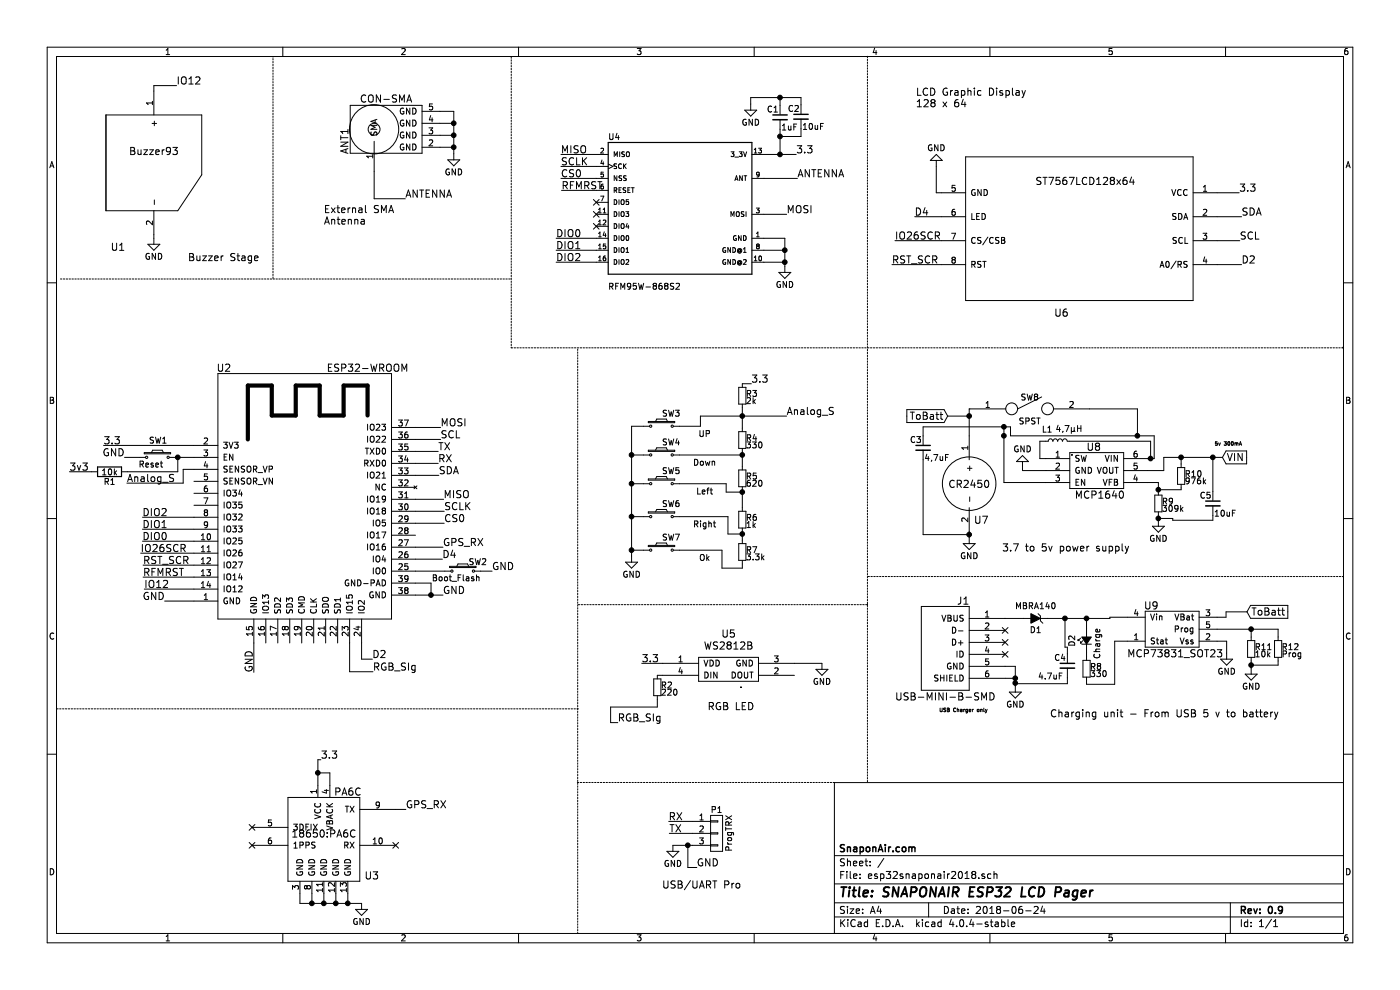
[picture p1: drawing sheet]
EESchema Schematic File Version 2
LIBS:power
LIBS:device
LIBS:transistors
LIBS:conn
LIBS:linear
LIBS:regul
LIBS:74xx
LIBS:cmos4000
LIBS:adc-dac
LIBS:memory
LIBS:xilinx
LIBS:microcontrollers
LIBS:dsp
LIBS:microchip
LIBS:analog_switches
LIBS:motorola
LIBS:texas
LIBS:intel
LIBS:audio
LIBS:interface
LIBS:digital-audio
LIBS:philips
LIBS:display
LIBS:cypress
LIBS:siliconi
LIBS:opto
LIBS:atmel
LIBS:contrib
LIBS:valves
LIBS:esp32dev
LIBS:esp32-wroom
LIBS:mcp1640
LIBS:mcp73831_cadic
LIBS:mcp73831_sot23
LIBS:esp32rfm95kb-cache
LIBS:ws2812
LIBS:RFM95W-868S2
LIBS:cr2450-Lir2450
LIBS:buzzer93
LIBS:con-sma
LIBS:st7567lcd128x64
LIBS:PA6C
LIBS:esp32snaponair2018-cache
EELAYER 25 0
EELAYER END
$Descr A4 11693 8268
encoding utf-8
Sheet 1 1
Title "SNAPONAIR ESP32 LCD Pager"
Date "2018-06-24"
Rev "0.9"
Comp "SnaponAir.com"
Comment1 ""
Comment2 ""
Comment3 ""
Comment4 ""
$EndDescr
$Comp
L ESP32-WROOM U2
U 1 1
P 2570 4320
F 0 "U2" H 1870 5570 60  0000 C CNN
F 1 "ESP32-WROOM" H 3070 5570 60  0000 C CNN
F 2 "ESP32-footprints-Lib:ESP32-WROOM" H 2920 5670 60  0001 C CNN
F 3 "" H 2120 4770 60  0001 C CNN
	1    2570 4320
	1    0    0    -1  
$EndComp
$Comp
L CONN_01X03 P1
U 1 1
P 5985 6960
F 0 "P1" H 5985 7160 50  0000 C CNN
F 1 "ProgTRX" V 6085 6960 50  0000 C CNN
F 2 "Socket_Strips:Socket_Strip_Straight_1x03_Pitch2.54mm" H 5985 6960 50  0001 C CNN
F 3 "" H 5985 6960 50  0000 C CNN
	1    5985 6960
	1    0    0    -1  
$EndComp
Text Label 3660 3870 0    60   ~ 0
RX
Text Label 5585 6860 0    60   ~ 0
RX
Text Label 5590 6960 0    60   ~ 0
TX
Text Label 3660 3770 0    60   ~ 0
TX
$Comp
L GND #PWR01
U 1 1
P 5620 7060
F 0 "#PWR01" H 5620 6810 50  0001 C CNN
F 1 "GND" H 5620 6910 50  0000 C CNN
F 2 "" H 5620 7060 50  0000 C CNN
F 3 "" H 5620 7060 50  0000 C CNN
	1    5620 7060
	1    0    0    -1  
$EndComp
Text Label 5820 7245 0    60   ~ 0
GND
Text Label 3700 4970 0    60   ~ 0
GND
Wire Wire Line
	3470 3870 3660 3870
Wire Wire Line
	5585 6860 5785 6860
Wire Wire Line
	5785 6960 5590 6960
Wire Wire Line
	3470 3770 3660 3770
Wire Wire Line
	5785 7060 5620 7060
Wire Wire Line
	5820 7245 5745 7245
Wire Wire Line
	5745 7245 5745 7060
Connection ~ 5745 7060
Wire Wire Line
	3470 4970 3700 4970
Text Label 2120 5615 1    60   ~ 0
GND
Wire Wire Line
	2120 5615 2120 5370
Text Label 1375 5020 2    60   ~ 0
GND
Wire Wire Line
	1620 5020 1375 5020
Wire Wire Line
	3470 4870 3600 4870
Wire Wire Line
	3600 4870 3600 4970
Connection ~ 3600 4970
$Comp
L SW_PUSH_SMALL_H SW2
U 1 1
P 3865 4770
F 0 "SW2" H 3990 4850 50  0000 C CNN
F 1 "Boot_Flash" H 3810 4715 50  0000 C CNN
F 2 "Buttons_Switches_SMD:SW_SPST_B3U-1000P" H 3865 4970 50  0001 C CNN
F 3 "" H 3865 4970 50  0000 C CNN
	1    3865 4770
	1    0    0    -1  
$EndComp
Wire Wire Line
	3470 4770 3715 4770
Text Label 4110 4770 0    60   ~ 0
GND
Wire Wire Line
	4015 4770 4110 4770
$Comp
L SW_PUSH_SMALL_H SW1
U 1 1
P 1315 3820
F 0 "SW1" H 1320 3965 50  0000 C CNN
F 1 "Reset" H 1260 3765 50  0000 C CNN
F 2 "Buttons_Switches_SMD:SW_SPST_B3U-1000P" H 1315 4020 50  0001 C CNN
F 3 "" H 1315 4020 50  0000 C CNN
	1    1315 3820
	1    0    0    -1  
$EndComp
Wire Wire Line
	1620 3820 1465 3820
Text Label 1040 3820 2    60   ~ 0
GND
Wire Wire Line
	1165 3820 1040 3820
$Comp
L R R1
U 1 1
P 915 3940
F 0 "R1" V 995 3940 50  0000 C CNN
F 1 "10k" V 915 3940 50  0000 C CNN
F 2 "" V 845 3940 50  0000 C CNN
F 3 "" H 915 3940 50  0000 C CNN
	1    915  3940
	0    1    1    0   
$EndComp
Text Label 865  3720 0    60   ~ 0
3.3
Wire Wire Line
	865  3720 1620 3720
Text Label 580  3940 0    60   ~ 0
3v3
Wire Wire Line
	580  3940 765  3940
Text Notes 5530 7430 0    60   ~ 0
USB/UART Pro
$Comp
L SW_PUSH_SMALL_H SW3
U 1 1
P 5525 3560
F 0 "SW3" H 5605 3670 50  0000 C CNN
F 1 "UP" H 5885 3500 50  0000 C CNN
F 2 "Buttons_Switches_SMD:SW_SPST_B3S-1000" H 5525 3760 50  0001 C CNN
F 3 "" H 5525 3760 50  0000 C CNN
	1    5525 3560
	1    0    0    -1  
$EndComp
$Comp
L SW_PUSH_SMALL_H SW4
U 1 1
P 5525 3800
F 0 "SW4" H 5605 3910 50  0000 C CNN
F 1 "Down" H 5885 3740 50  0000 C CNN
F 2 "Buttons_Switches_SMD:SW_SPST_B3S-1000" H 5525 4000 50  0001 C CNN
F 3 "" H 5525 4000 50  0000 C CNN
	1    5525 3800
	1    0    0    -1  
$EndComp
$Comp
L SW_PUSH_SMALL_H SW5
U 1 1
P 5525 4040
F 0 "SW5" H 5605 4150 50  0000 C CNN
F 1 "Left" H 5885 3980 50  0000 C CNN
F 2 "Buttons_Switches_SMD:SW_SPST_B3S-1000" H 5525 4240 50  0001 C CNN
F 3 "" H 5525 4240 50  0000 C CNN
	1    5525 4040
	1    0    0    -1  
$EndComp
$Comp
L SW_PUSH_SMALL_H SW6
U 1 1
P 5525 4315
F 0 "SW6" H 5605 4425 50  0000 C CNN
F 1 "Right" H 5885 4255 50  0000 C CNN
F 2 "Buttons_Switches_SMD:SW_SPST_B3S-1000" H 5525 4515 50  0001 C CNN
F 3 "" H 5525 4515 50  0000 C CNN
	1    5525 4315
	1    0    0    -1  
$EndComp
$Comp
L SW_PUSH_SMALL_H SW7
U 1 1
P 5525 4595
F 0 "SW7" H 5605 4705 50  0000 C CNN
F 1 "Ok" H 5885 4535 50  0000 C CNN
F 2 "Buttons_Switches_SMD:SW_SPST_B3S-1000" H 5525 4795 50  0001 C CNN
F 3 "" H 5525 4795 50  0000 C CNN
	1    5525 4595
	1    0    0    -1  
$EndComp
Text Label 6275 3205 0    60   ~ 0
3.3
$Comp
L R_Small R3
U 1 1
P 6200 3305
F 0 "R3" H 6230 3325 50  0000 L CNN
F 1 "2k" H 6230 3265 50  0000 L CNN
F 2 "Resistors_SMD:R_1206_HandSoldering" H 6200 3305 50  0001 C CNN
F 3 "" H 6200 3305 50  0000 C CNN
	1    6200 3305
	1    0    0    -1  
$EndComp
Text Label 6570 3475 0    60   ~ 0
Analog_S
$Comp
L R_Small R4
U 1 1
P 6200 3675
F 0 "R4" H 6230 3695 50  0000 L CNN
F 1 "330" H 6230 3635 50  0000 L CNN
F 2 "Resistors_SMD:R_1206_HandSoldering" H 6200 3675 50  0001 C CNN
F 3 "" H 6200 3675 50  0000 C CNN
	1    6200 3675
	1    0    0    -1  
$EndComp
$Comp
L R_Small R5
U 1 1
P 6200 3995
F 0 "R5" H 6230 4015 50  0000 L CNN
F 1 "620" H 6230 3955 50  0000 L CNN
F 2 "Resistors_SMD:R_1206_HandSoldering" H 6200 3995 50  0001 C CNN
F 3 "" H 6200 3995 50  0000 C CNN
	1    6200 3995
	1    0    0    -1  
$EndComp
$Comp
L R_Small R6
U 1 1
P 6200 4340
F 0 "R6" H 6230 4360 50  0000 L CNN
F 1 "1k" H 6230 4300 50  0000 L CNN
F 2 "Resistors_SMD:R_1206_HandSoldering" H 6200 4340 50  0001 C CNN
F 3 "" H 6200 4340 50  0000 C CNN
	1    6200 4340
	1    0    0    -1  
$EndComp
$Comp
L GND #PWR02
U 1 1
P 5275 4645
F 0 "#PWR02" H 5275 4395 50  0001 C CNN
F 1 "GND" H 5275 4495 50  0000 C CNN
F 2 "" H 5275 4645 50  0000 C CNN
F 3 "" H 5275 4645 50  0000 C CNN
	1    5275 4645
	1    0    0    -1  
$EndComp
$Comp
L R_Small R7
U 1 1
P 6200 4610
F 0 "R7" H 6230 4630 50  0000 L CNN
F 1 "3.3k" H 6230 4570 50  0000 L CNN
F 2 "Resistors_SMD:R_1206_HandSoldering" H 6200 4610 50  0001 C CNN
F 3 "" H 6200 4610 50  0000 C CNN
	1    6200 4610
	1    0    0    -1  
$EndComp
Wire Wire Line
	6200 3205 6275 3205
Wire Wire Line
	5275 4595 5375 4595
Wire Wire Line
	5275 3560 5275 4645
Wire Wire Line
	5275 3560 5375 3560
Connection ~ 5275 4595
Wire Wire Line
	5375 3800 5275 3800
Connection ~ 5275 3800
Wire Wire Line
	5375 4040 5275 4040
Connection ~ 5275 4040
Wire Wire Line
	5375 4315 5275 4315
Connection ~ 5275 4315
Wire Wire Line
	5675 3560 5850 3560
Wire Wire Line
	5850 3560 5850 3475
Wire Wire Line
	5850 3475 6570 3475
Wire Wire Line
	6200 3405 6200 3575
Connection ~ 6200 3475
Wire Wire Line
	6200 3775 6200 3895
Wire Wire Line
	5675 3800 6200 3800
Connection ~ 6200 3800
Wire Wire Line
	6200 4095 6200 4240
Wire Wire Line
	6065 4040 6065 4110
Wire Wire Line
	6065 4110 6200 4110
Connection ~ 6200 4110
Wire Wire Line
	6200 4440 6200 4510
Wire Wire Line
	5675 4315 6080 4315
Wire Wire Line
	6080 4315 6080 4460
Wire Wire Line
	6080 4460 6200 4460
Connection ~ 6200 4460
Wire Wire Line
	5675 4595 6030 4595
Wire Wire Line
	6030 4595 6030 4745
Wire Wire Line
	6030 4745 6200 4745
Wire Wire Line
	6200 4745 6200 4710
Wire Wire Line
	6065 4040 5675 4040
$Comp
L Buzzer93 U1
U 1 1
P 885 1760
F 0 "U1" H 985 1460 60  0000 C CNN
F 1 "Buzzer93" H 1285 2260 60  0000 C CNN
F 2 "Buzzer93_kicad-master:Buzzer93" H 885 1760 60  0001 C CNN
F 3 "" H 885 1760 60  0001 C CNN
	1    885  1760
	1    0    0    -1  
$EndComp
$Comp
L GND #PWR03
U 1 1
P 1285 1990
F 0 "#PWR03" H 1285 1740 50  0001 C CNN
F 1 "GND" H 1285 1840 50  0000 C CNN
F 2 "" H 1285 1990 50  0000 C CNN
F 3 "" H 1285 1990 50  0000 C CNN
	1    1285 1990
	1    0    0    -1  
$EndComp
Wire Wire Line
	1285 1960 1285 1990
Text Label 1475 715  0    60   ~ 0
IO12
Wire Wire Line
	1285 760  1285 715 
Wire Wire Line
	1285 715  1475 715 
Text Notes 7650 905  0    60   ~ 0
LCD Graphic Display\n128 x 64
$Comp
L ST7567LCD128x64 U6
U 1 1
P 8065 2510
F 0 "U6" H 8865 2410 60  0000 C CNN
F 1 "ST7567LCD128x64" H 9065 3510 60  0000 C CNN
F 2 "Buzzer93_kicad-master:LCD128x64_ST7567" H 8065 2510 60  0001 C CNN
F 3 "" H 8065 2510 60  0001 C CNN
	1    8065 2510
	1    0    0    -1  
$EndComp
$Comp
L GND #PWR04
U 1 1
P 7820 1390
F 0 "#PWR04" H 7820 1140 50  0001 C CNN
F 1 "GND" H 7820 1240 50  0000 C CNN
F 2 "" H 7820 1390 50  0000 C CNN
F 3 "" H 7820 1390 50  0000 C CNN
	1    7820 1390
	-1   0    0    1   
$EndComp
Text Label 10350 1610 0    60   ~ 0
3.3
Text Label 10355 2010 0    60   ~ 0
SCL
Text Label 10370 1810 0    60   ~ 0
SDA
Text Label 10370 2210 0    60   ~ 0
D2
Text Label 7640 1810 0    60   ~ 0
D4
Wire Wire Line
	7820 1390 7820 1610
Wire Wire Line
	7820 1610 7865 1610
Wire Wire Line
	10165 1610 10350 1610
Wire Wire Line
	10165 1810 10370 1810
Wire Wire Line
	10165 2010 10355 2010
Wire Wire Line
	10165 2210 10370 2210
Wire Wire Line
	7865 1810 7640 1810
Text Label 7450 2210 0    60   ~ 0
RST_SCR
Wire Wire Line
	7865 2210 7450 2210
Text Label 7475 2010 0    60   ~ 0
IO26SCR
Wire Wire Line
	7865 2010 7475 2010
$Comp
L CON-SMA ANT1
U 1 1
P 3425 1080
F 0 "ANT1" H 3325 1630 60  0000 C CNN
F 1 "CON-SMA" V 3675 1280 60  0000 C CNN
F 2 "nodemcu:SMA_EDGE" H 3425 1080 60  0001 C CNN
F 3 "" H 3425 1080 60  0000 C CNN
	1    3425 1080
	0    -1   -1   0   
$EndComp
Text Label 3385 1660 0    60   ~ 0
ANTENNA
$Comp
L GND #PWR05
U 1 1
P 3790 1285
F 0 "#PWR05" H 3790 1035 50  0001 C CNN
F 1 "GND" H 3790 1135 50  0000 C CNN
F 2 "" H 3790 1285 50  0000 C CNN
F 3 "" H 3790 1285 50  0000 C CNN
	1    3790 1285
	1    0    0    -1  
$EndComp
Text Notes 2705 1885 0    60   ~ 0
External SMA\nAntenna
Wire Wire Line
	3125 1430 3125 1660
Wire Wire Line
	3125 1660 3385 1660
Wire Wire Line
	3675 930  3790 930 
Wire Wire Line
	3790 930  3790 1285
Wire Wire Line
	3675 1030 3790 1030
Connection ~ 3790 1030
Wire Wire Line
	3675 1130 3790 1130
Connection ~ 3790 1130
Wire Wire Line
	3675 1230 3790 1230
Connection ~ 3790 1230
$Comp
L WS2812B U5
U 1 1
P 6085 5390
F 0 "U5" H 6085 5490 60  0000 C CNN
F 1 "WS2812B" H 6085 5390 60  0000 C CNN
F 2 "18650:WS2812B" H 6085 5390 60  0001 C CNN
F 3 "" H 6085 5390 60  0000 C CNN
	1    6085 5390
	1    0    0    -1  
$EndComp
Text Label 5360 5540 0    60   ~ 0
3.3
$Comp
L GND #PWR06
U 1 1
P 6865 5540
F 0 "#PWR06" H 6865 5290 50  0001 C CNN
F 1 "GND" H 6865 5390 50  0000 C CNN
F 2 "" H 6865 5540 50  0000 C CNN
F 3 "" H 6865 5540 50  0000 C CNN
	1    6865 5540
	1    0    0    -1  
$EndComp
Text Label 5160 6035 0    60   ~ 0
RGB_SIg
Text Notes 5910 5940 0    60   ~ 0
RGB LED
Wire Wire Line
	5535 5540 5360 5540
Wire Wire Line
	6635 5540 6865 5540
$Comp
L R_Small R2
U 1 1
P 5490 5740
F 0 "R2" H 5520 5760 50  0000 L CNN
F 1 "220" H 5520 5700 50  0000 L CNN
F 2 "Resistors_SMD:R_1206_HandSoldering" H 5490 5740 50  0001 C CNN
F 3 "" H 5490 5740 50  0000 C CNN
	1    5490 5740
	1    0    0    -1  
$EndComp
Wire Wire Line
	5535 5640 5490 5640
Wire Wire Line
	5490 5840 5490 5905
Wire Wire Line
	5490 5905 5100 5905
Wire Wire Line
	5100 5905 5100 6035
Wire Wire Line
	5100 6035 5160 6035
Text Label 4690 1590 0    60   ~ 0
RFMRST
$Comp
L RFM95W-868S2 U4
U 1 1
P 5680 1690
F 0 "U4" H 5080 2240 50  0000 L CNN
F 1 "RFM95W-868S2" H 5080 990 50  0000 L CNN
F 2 "18650:RFM95W" H 5680 1690 50  0001 L CNN
F 3 "Mod Txrx Lora +20dbm 868mhz Smd" H 5680 1690 50  0001 L CNN
F 4 "22.89 USD" H 5680 1690 50  0001 L CNN "Price"
F 5 "RFM95W-868S2" H 5680 1690 50  0001 L CNN "MP"
F 6 "Bad" H 5680 1690 50  0001 L CNN "Availability"
F 7 "RF Solutions" H 5680 1690 50  0001 L CNN "MF"
F 8 "None" H 5680 1690 50  0001 L CNN "Package"
	1    5680 1690
	1    0    0    -1  
$EndComp
Text Label 6650 1290 0    60   ~ 0
3.3
$Comp
L GND #PWR07
U 1 1
P 6555 2225
F 0 "#PWR07" H 6555 1975 50  0001 C CNN
F 1 "GND" H 6555 2075 50  0000 C CNN
F 2 "" H 6555 2225 50  0000 C CNN
F 3 "" H 6555 2225 50  0000 C CNN
	1    6555 2225
	1    0    0    -1  
$EndComp
Text Label 6660 1490 0    60   ~ 0
ANTENNA
$Comp
L C_Small C1
U 1 1
P 6515 980
F 0 "C1" H 6405 1050 50  0000 L CNN
F 1 "1uF" H 6525 900 50  0000 L CNN
F 2 "Capacitors_SMD:C_1206_HandSoldering" H 6515 980 50  0001 C CNN
F 3 "" H 6515 980 50  0000 C CNN
	1    6515 980 
	1    0    0    -1  
$EndComp
$Comp
L GND #PWR08
U 1 1
P 6270 870
F 0 "#PWR08" H 6270 620 50  0001 C CNN
F 1 "GND" H 6270 720 50  0000 C CNN
F 2 "" H 6270 870 50  0000 C CNN
F 3 "" H 6270 870 50  0000 C CNN
	1    6270 870 
	1    0    0    -1  
$EndComp
$Comp
L C_Small C2
U 1 1
P 6690 975
F 0 "C2" H 6580 1045 50  0000 L CNN
F 1 "10uF" H 6700 895 50  0000 L CNN
F 2 "Capacitors_SMD:C_1206_HandSoldering" H 6690 975 50  0001 C CNN
F 3 "" H 6690 975 50  0000 C CNN
	1    6690 975 
	1    0    0    -1  
$EndComp
Text Label 6570 1790 0    60   ~ 0
MOSI
Text Label 4685 1290 0    60   ~ 0
MISO
Text Label 4685 1390 0    60   ~ 0
SCLK
NoConn ~ 4980 1790
NoConn ~ 4980 1890
NoConn ~ 4980 1690
Text Label 4685 1490 0    60   ~ 0
CS0
Wire Wire Line
	6380 1290 6650 1290
Wire Wire Line
	6380 1990 6555 1990
Wire Wire Line
	6555 1990 6555 2225
Wire Wire Line
	6380 2090 6555 2090
Connection ~ 6555 2090
Wire Wire Line
	6380 2190 6555 2190
Connection ~ 6555 2190
Wire Wire Line
	6380 1490 6660 1490
Wire Wire Line
	6515 1080 6515 1290
Connection ~ 6515 1290
Wire Wire Line
	6515 880  6515 815 
Wire Wire Line
	6270 815  6690 815 
Wire Wire Line
	6270 815  6270 870 
Wire Wire Line
	6690 815  6690 875 
Connection ~ 6515 815 
Wire Wire Line
	6690 1075 6690 1140
Wire Wire Line
	6690 1140 6515 1140
Connection ~ 6515 1140
Wire Wire Line
	6380 1790 6570 1790
Wire Wire Line
	4980 1290 4685 1290
Wire Wire Line
	4980 1390 4685 1390
Wire Wire Line
	4980 1490 4685 1490
Wire Wire Line
	4980 1590 4690 1590
Text Label 4645 1990 0    60   ~ 0
DIO0
Text Label 4645 2090 0    60   ~ 0
DIO1
Wire Wire Line
	4980 1990 4645 1990
Wire Wire Line
	4980 2090 4645 2090
$Comp
L CR2450 U7
U 1 1
P 8095 4040
F 0 "U7" H 8195 3740 60  0000 C CNN
F 1 "CR2450" H 8095 4040 60  0000 C CNN
F 2 "18650:BATT_CR2450_Holder" H 8095 4040 60  0001 C CNN
F 3 "" H 8095 4040 60  0001 C CNN
	1    8095 4040
	1    0    0    -1  
$EndComp
$Comp
L MCP1640 U8
U 1 1
P 8935 4080
F 0 "U8" H 9135 4430 60  0000 C CNN
F 1 "MCP1640" H 9185 4030 60  0000 C CNN
F 2 "18650:MCP1640_SOT23-6" H 8935 4080 60  0001 C CNN
F 3 "" H 8935 4080 60  0001 C CNN
	1    8935 4080
	1    0    0    -1  
$EndComp
$Comp
L GND #PWR09
U 1 1
P 8095 4490
F 0 "#PWR09" H 8095 4240 50  0001 C CNN
F 1 "GND" H 8095 4340 50  0000 C CNN
F 2 "" H 8095 4490 50  0000 C CNN
F 3 "" H 8095 4490 50  0000 C CNN
	1    8095 4490
	1    0    0    -1  
$EndComp
$Comp
L C_Small C3
U 1 1
P 7710 3740
F 0 "C3" H 7600 3810 50  0000 L CNN
F 1 "4,7uF" H 7720 3660 50  0000 L CNN
F 2 "Capacitors_SMD:C_1206_HandSoldering" H 7710 3740 50  0001 C CNN
F 3 "" H 7710 3740 50  0000 C CNN
	1    7710 3740
	1    0    0    -1  
$EndComp
$Comp
L L_Small L1
U 1 1
P 8835 3685
F 0 "L1" V 8930 3730 50  0000 L CNN
F 1 "4,7µH" V 8935 3480 50  0000 L CNN
F 2 "18650:Choke_CD54" H 8835 3685 50  0001 C CNN
F 3 "" H 8835 3685 50  0000 C CNN
	1    8835 3685
	0    -1   -1   0   
$EndComp
$Comp
L GND #PWR010
U 1 1
P 8540 3905
F 0 "#PWR010" H 8540 3655 50  0001 C CNN
F 1 "GND" H 8540 3755 50  0000 C CNN
F 2 "" H 8540 3905 50  0000 C CNN
F 3 "" H 8540 3905 50  0000 C CNN
	1    8540 3905
	-1   0    0    1   
$EndComp
$Comp
L R_Small R9
U 1 1
P 9675 4205
F 0 "R9" H 9705 4225 50  0000 L CNN
F 1 "309k" H 9705 4165 50  0000 L CNN
F 2 "Resistors_SMD:R_1206_HandSoldering" H 9675 4205 50  0001 C CNN
F 3 "" H 9675 4205 50  0000 C CNN
	1    9675 4205
	1    0    0    -1  
$EndComp
$Comp
L GND #PWR011
U 1 1
P 9675 4345
F 0 "#PWR011" H 9675 4095 50  0001 C CNN
F 1 "GND" H 9675 4195 50  0000 C CNN
F 2 "" H 9675 4345 50  0000 C CNN
F 3 "" H 9675 4345 50  0000 C CNN
	1    9675 4345
	1    0    0    -1  
$EndComp
$Comp
L R_Small R10
U 1 1
P 9865 3975
F 0 "R10" H 9895 3995 50  0000 L CNN
F 1 "976k" H 9895 3935 50  0000 L CNN
F 2 "Resistors_SMD:R_1206_HandSoldering" H 9865 3975 50  0001 C CNN
F 3 "" H 9865 3975 50  0000 C CNN
	1    9865 3975
	1    0    0    -1  
$EndComp
$Comp
L C_Small C5
U 1 1
P 10130 4205
F 0 "C5" H 10020 4275 50  0000 L CNN
F 1 "10uF" H 10140 4125 50  0000 L CNN
F 2 "Capacitors_SMD:C_1206_HandSoldering" H 10130 4205 50  0001 C CNN
F 3 "" H 10130 4205 50  0000 C CNN
	1    10130 4205
	1    0    0    -1  
$EndComp
Text GLabel 10210 3820 2    60   Input ~ 0
VIN
Text Notes 10145 3730 0    30   ~ 0
5v 300mA
$Comp
L SPST SW8
U 1 1
P 8600 3415
F 0 "SW8" H 8600 3515 50  0000 C CNN
F 1 "SPST" H 8600 3315 50  0000 C CNN
F 2 "nodemcu:SW_SPDT_PCM12" H 8600 3415 50  0001 C CNN
F 3 "" H 8600 3415 50  0000 C CNN
	1    8600 3415
	1    0    0    -1  
$EndComp
$Comp
L USB-MINI-B-SMD J1
U 1 1
P 7745 5415
F 0 "J1" H 7445 5815 60  0000 C CNN
F 1 "USB-MINI-B-SMD" H 7595 5015 60  0000 C CNN
F 2 "Connect:USB_Micro-B" H 7745 5415 60  0001 C CNN
F 3 "" H 7745 5415 60  0000 C CNN
	1    7745 5415
	-1   0    0    -1  
$EndComp
$Comp
L GND #PWR012
U 1 1
P 8480 5730
F 0 "#PWR012" H 8480 5480 50  0001 C CNN
F 1 "GND" H 8480 5580 50  0000 C CNN
F 2 "" H 8480 5730 50  0000 C CNN
F 3 "" H 8480 5730 50  0000 C CNN
	1    8480 5730
	1    0    0    -1  
$EndComp
$Comp
L ZENERsmall D1
U 1 1
P 8650 5165
F 0 "D1" H 8650 5265 50  0000 C CNN
F 1 "MBRA140" H 8650 5065 50  0000 C CNN
F 2 "18650:MBRA140-Zenner" H 8650 5165 50  0001 C CNN
F 3 "" H 8650 5165 50  0000 C CNN
	1    8650 5165
	-1   0    0    1   
$EndComp
NoConn ~ 8395 5265
NoConn ~ 8395 5365
NoConn ~ 8395 5465
Text Notes 7845 5955 0    30   ~ 0
USB Charger only
$Comp
L C_Small C4
U 1 1
P 8915 5560
F 0 "C4" H 8805 5630 50  0000 L CNN
F 1 "4.7uF" H 8670 5475 50  0000 L CNN
F 2 "Capacitors_SMD:C_1206_HandSoldering" H 8915 5560 50  0001 C CNN
F 3 "" H 8915 5560 50  0000 C CNN
	1    8915 5560
	1    0    0    -1  
$EndComp
$Comp
L MCP73831_SOT23 U9
U 1 1
P 9565 5405
F 0 "U9" H 9615 5755 60  0000 C CNN
F 1 "MCP73831_SOT23" H 9815 5355 60  0000 C CNN
F 2 "TO_SOT_Packages_SMD:SOT-23-5_HandSoldering" H 9565 5405 60  0001 C CNN
F 3 "" H 9565 5405 60  0001 C CNN
	1    9565 5405
	1    0    0    -1  
$EndComp
$Comp
L R_Small R8
U 1 1
P 9075 5585
F 0 "R8" H 9105 5605 50  0000 L CNN
F 1 "330" H 9105 5545 50  0000 L CNN
F 2 "Resistors_SMD:R_1206_HandSoldering" H 9075 5585 50  0001 C CNN
F 3 "" H 9075 5585 50  0000 C CNN
	1    9075 5585
	1    0    0    -1  
$EndComp
$Comp
L Led_Small D2
U 1 1
P 9075 5350
F 0 "D2" H 9025 5475 50  0000 L CNN
F 1 "Charge" H 8920 5265 50  0000 L CNN
F 2 "LEDs:LED_1206_HandSoldering" V 9075 5350 50  0001 C CNN
F 3 "" V 9075 5350 50  0000 C CNN
	1    9075 5350
	0    -1   -1   0   
$EndComp
$Comp
L GND #PWR013
U 1 1
P 10245 5455
F 0 "#PWR013" H 10245 5205 50  0001 C CNN
F 1 "GND" H 10245 5305 50  0000 C CNN
F 2 "" H 10245 5455 50  0000 C CNN
F 3 "" H 10245 5455 50  0000 C CNN
	1    10245 5455
	1    0    0    -1  
$EndComp
$Comp
L R_Small R11
U 1 1
P 10450 5420
F 0 "R11" H 10480 5440 50  0000 L CNN
F 1 "10k" H 10480 5380 50  0000 L CNN
F 2 "Resistors_SMD:R_1206_HandSoldering" H 10450 5420 50  0001 C CNN
F 3 "" H 10450 5420 50  0000 C CNN
	1    10450 5420
	1    0    0    -1  
$EndComp
$Comp
L R_Small R12
U 1 1
P 10675 5420
F 0 "R12" H 10705 5440 50  0000 L CNN
F 1 "Prog" H 10705 5380 50  0000 L CNN
F 2 "Resistors_SMD:R_1206_HandSoldering" H 10675 5420 50  0001 C CNN
F 3 "" H 10675 5420 50  0000 C CNN
	1    10675 5420
	1    0    0    -1  
$EndComp
$Comp
L GND #PWR014
U 1 1
P 10450 5580
F 0 "#PWR014" H 10450 5330 50  0001 C CNN
F 1 "GND" H 10450 5430 50  0000 C CNN
F 2 "" H 10450 5580 50  0000 C CNN
F 3 "" H 10450 5580 50  0000 C CNN
	1    10450 5580
	1    0    0    -1  
$EndComp
Text GLabel 10415 5110 2    60   Input ~ 0
ToBatt
Text GLabel 7915 3475 0    60   Input ~ 0
ToBatt
Text Notes 8370 4615 0    60   ~ 0
3.7 to 5v power supply
Text Notes 8770 6000 0    60   ~ 0
Charging unit - From USB 5 v to battery
Wire Wire Line
	8095 4440 8095 4490
Wire Wire Line
	7710 3840 7710 4465
Wire Wire Line
	7710 4465 8095 4465
Connection ~ 8095 4465
Wire Wire Line
	9640 3640 9640 3830
Wire Wire Line
	9640 3830 9585 3830
Wire Wire Line
	8385 4030 8735 4030
Wire Wire Line
	8385 3565 8385 4030
Connection ~ 8385 3640
Wire Wire Line
	8935 3685 9610 3685
Wire Wire Line
	9610 3685 9610 3830
Connection ~ 9610 3830
Wire Wire Line
	8735 3685 8685 3685
Wire Wire Line
	8685 3685 8685 3830
Wire Wire Line
	8685 3830 8735 3830
Wire Wire Line
	8540 3905 8540 3930
Wire Wire Line
	8540 3930 8735 3930
Wire Wire Line
	9585 4030 9675 4030
Wire Wire Line
	9675 4030 9675 4105
Wire Wire Line
	9675 4305 9675 4345
Wire Wire Line
	9865 4075 9865 4090
Wire Wire Line
	9865 4090 9675 4090
Connection ~ 9675 4090
Wire Wire Line
	9585 3930 9720 3930
Wire Wire Line
	9720 3930 9720 3820
Wire Wire Line
	9720 3820 10210 3820
Wire Wire Line
	9865 3875 9865 3820
Connection ~ 9865 3820
Wire Wire Line
	10130 4105 10130 3820
Connection ~ 10130 3820
Wire Wire Line
	10130 4305 10130 4345
Wire Wire Line
	10130 4345 9795 4345
Wire Wire Line
	9795 4345 9795 4330
Wire Wire Line
	9795 4330 9675 4330
Connection ~ 9675 4330
Wire Wire Line
	8095 3415 8095 3640
Wire Wire Line
	8095 3415 8100 3415
Wire Wire Line
	9100 3415 9500 3415
Wire Wire Line
	9500 3415 9500 3640
Wire Wire Line
	8440 3640 9640 3640
Wire Wire Line
	7710 3640 7710 3565
Wire Wire Line
	7710 3565 8440 3565
Wire Wire Line
	8440 3565 8440 3640
Connection ~ 8385 3565
Connection ~ 9500 3640
Wire Wire Line
	8395 5665 8480 5665
Wire Wire Line
	8480 5565 8480 5730
Wire Wire Line
	8395 5565 8480 5565
Connection ~ 8480 5665
Wire Wire Line
	8395 5165 8550 5165
Wire Wire Line
	8915 5660 8915 5710
Wire Wire Line
	8915 5710 8480 5710
Wire Wire Line
	8480 5710 8480 5705
Connection ~ 8480 5705
Wire Wire Line
	9415 5355 9310 5355
Wire Wire Line
	9310 5355 9310 5715
Wire Wire Line
	9310 5715 9075 5715
Wire Wire Line
	9075 5715 9075 5685
Wire Wire Line
	9075 5485 9075 5450
Wire Wire Line
	8750 5165 9270 5165
Wire Wire Line
	9270 5165 9270 5155
Wire Wire Line
	9270 5155 9415 5155
Wire Wire Line
	9075 5165 9075 5250
Connection ~ 9075 5165
Wire Wire Line
	8915 5460 8915 5405
Wire Wire Line
	8915 5405 8895 5405
Wire Wire Line
	8895 5405 8895 5165
Connection ~ 8895 5165
Wire Wire Line
	10165 5355 10245 5355
Wire Wire Line
	10245 5355 10245 5455
Wire Wire Line
	10165 5255 10675 5255
Wire Wire Line
	10450 5255 10450 5320
Wire Wire Line
	10675 5255 10675 5320
Connection ~ 10450 5255
Wire Wire Line
	10450 5520 10450 5580
Wire Wire Line
	10675 5520 10675 5555
Wire Wire Line
	10675 5555 10450 5555
Connection ~ 10450 5555
Wire Wire Line
	10165 5155 10240 5155
Wire Wire Line
	10240 5155 10240 5110
Wire Wire Line
	10240 5110 10415 5110
Wire Wire Line
	7915 3475 8095 3475
Connection ~ 8095 3475
Wire Notes Line
	7245 470  7245 6540
Wire Notes Line
	4270 2905 11215 2905
Wire Notes Line
	11215 2905 11215 2900
Wire Notes Line
	7250 4815 11220 4815
Wire Notes Line
	11220 4815 11220 4820
Wire Notes Line
	4825 2915 4825 7795
Wire Notes Line
	6970 6535 4820 6535
Wire Notes Line
	4830 5050 7245 5050
Wire Notes Line
	7245 5050 7245 5045
Wire Notes Line
	4270 475  4270 2905
Text Label 3665 3970 0    60   ~ 0
SDA
Wire Wire Line
	3470 3970 3665 3970
Text Label 3680 3670 0    60   ~ 0
SCL
Wire Wire Line
	3470 3670 3680 3670
Text Label 3110 5505 0    60   ~ 0
D2
Wire Wire Line
	3020 5370 3020 5505
Wire Wire Line
	3020 5505 3110 5505
Text Label 3695 4670 0    60   ~ 0
D4
Wire Wire Line
	3470 4670 3695 4670
Text Label 1175 4620 0    60   ~ 0
IO26SCR
Wire Wire Line
	1620 4720 1195 4720
Text Label 1195 4720 0    60   ~ 0
RST_SCR
Wire Wire Line
	1620 4620 1175 4620
Wire Wire Line
	1065 3940 1485 3940
Wire Wire Line
	1485 3940 1485 3820
Connection ~ 1485 3820
Text Label 1060 4035 0    60   ~ 0
Analog_S
Wire Wire Line
	1060 4035 1530 4035
Wire Wire Line
	1530 4035 1530 3920
Wire Wire Line
	1530 3920 1620 3920
Text Label 3115 5610 0    60   ~ 0
RGB_SIg
Wire Wire Line
	2920 5370 2920 5610
Wire Wire Line
	2920 5610 3115 5610
Text Label 3680 3570 0    60   ~ 0
MOSI
Wire Wire Line
	3470 3570 3680 3570
Text Label 3705 4170 0    60   ~ 0
MISO
Wire Wire Line
	3470 4170 3705 4170
Text Label 3710 4270 0    60   ~ 0
SCLK
Wire Wire Line
	3470 4270 3710 4270
Text Label 3710 4370 0    60   ~ 0
CS0
Wire Wire Line
	3470 4370 3710 4370
Text Label 1190 4520 0    60   ~ 0
DIO0
Text Label 1190 4420 0    60   ~ 0
DIO1
Wire Wire Line
	1620 4420 1190 4420
Wire Wire Line
	1620 4520 1190 4520
Text Label 1195 4820 0    60   ~ 0
RFMRST
Wire Wire Line
	1195 4820 1620 4820
Wire Notes Line
	505  2330 4270 2330
Wire Notes Line
	2280 2325 2280 475 
Text Label 4645 2190 0    60   ~ 0
DIO2
Wire Wire Line
	4980 2190 4645 2190
Text Label 1190 4320 0    60   ~ 0
DIO2
Wire Wire Line
	1620 4320 1190 4320
Text Notes 1570 2190 0    60   ~ 0
Buzzer Stage
$Comp
L PA6C U3
U 1 1
P 2705 6960
F 0 "U3" H 3105 6610 60  0000 C CNN
F 1 "PA6C" H 2905 7310 60  0000 C CNN
F 2 "18650:PA6C" H 2705 6960 60  0000 C CNN
F 3 "" H 2705 6960 60  0000 C CNN
	1    2705 6960
	1    0    0    -1  
$EndComp
Wire Notes Line
	4830 5920 470  5920
$Comp
L GND #PWR015
U 1 1
P 3020 7545
F 0 "#PWR015" H 3020 7295 50  0001 C CNN
F 1 "GND" H 3020 7395 50  0000 C CNN
F 2 "" H 3020 7545 50  0000 C CNN
F 3 "" H 3020 7545 50  0000 C CNN
	1    3020 7545
	1    0    0    -1  
$EndComp
Wire Wire Line
	3020 7545 2505 7545
Wire Wire Line
	2505 7545 2505 7460
Wire Wire Line
	2605 7460 2605 7545
Connection ~ 2605 7545
Wire Wire Line
	2705 7460 2705 7545
Connection ~ 2705 7545
Wire Wire Line
	2805 7460 2805 7545
Connection ~ 2805 7545
Wire Wire Line
	2905 7460 2905 7545
Connection ~ 2905 7545
Text Label 2680 6345 0    60   ~ 0
3.3
Wire Wire Line
	2680 6345 2655 6345
Wire Wire Line
	2655 6345 2655 6560
Wire Wire Line
	2755 6560 2755 6455
Wire Wire Line
	2755 6455 2655 6455
Connection ~ 2655 6455
NoConn ~ 3305 7060
NoConn ~ 2105 7060
NoConn ~ 2105 6910
Text Label 3390 6760 0    60   ~ 0
GPS_RX
Wire Wire Line
	3305 6760 3390 6760
Text Label 3700 4570 0    60   ~ 0
GPS_RX
Wire Wire Line
	3470 4570 3700 4570
Text Label 1205 4920 0    60   ~ 0
IO12
Wire Wire Line
	1620 4920 1205 4920
$EndSCHEMATC
